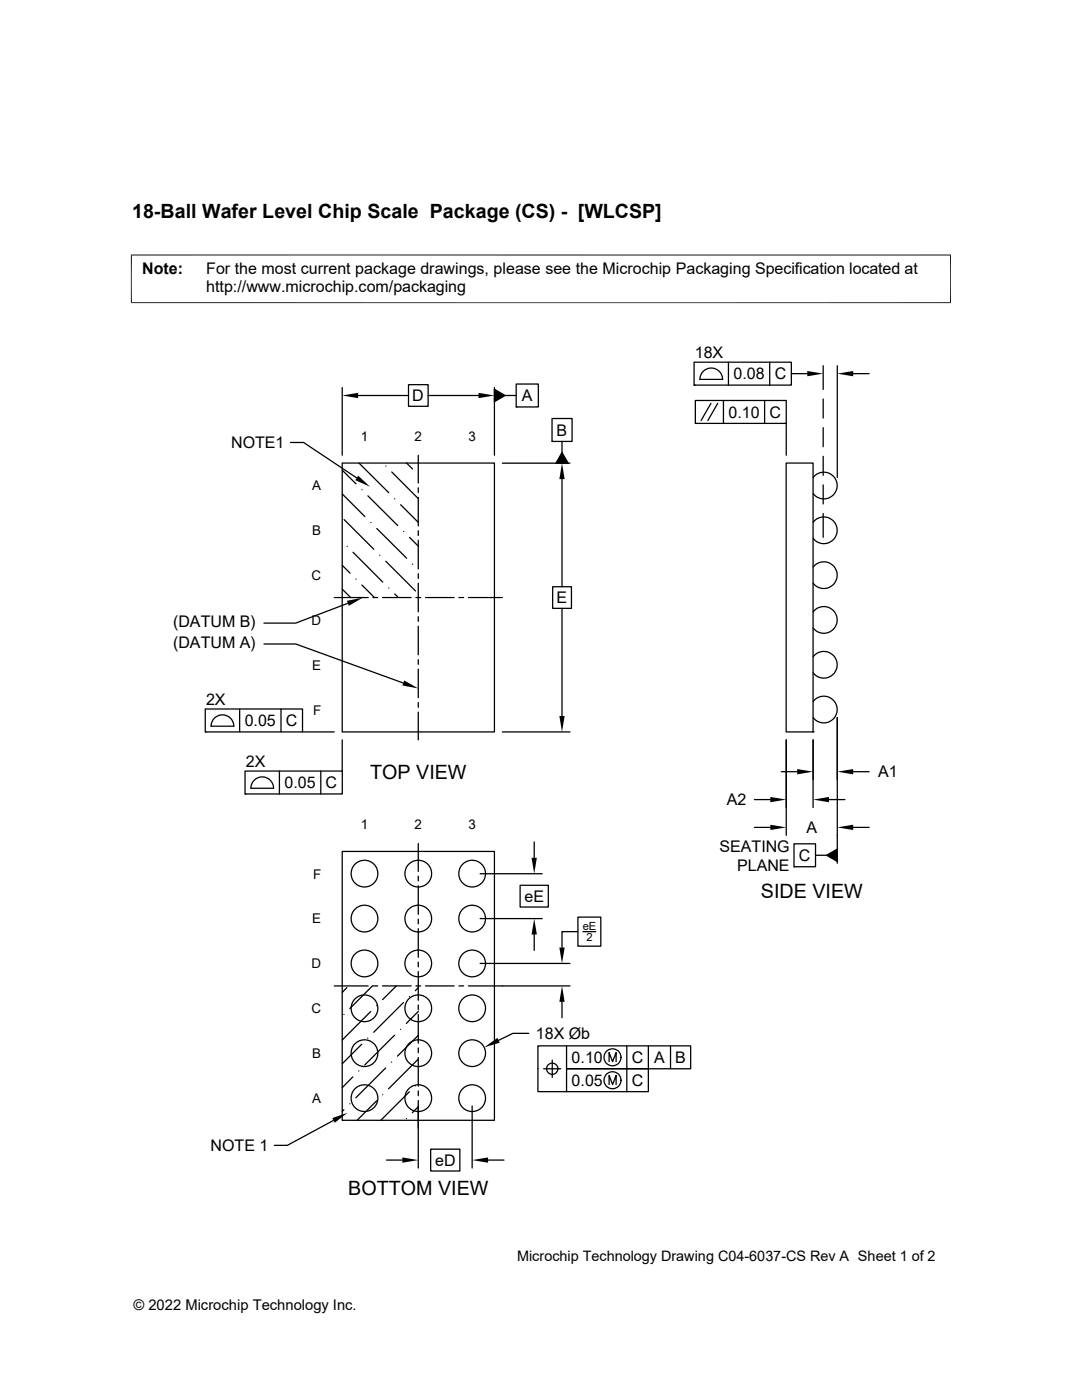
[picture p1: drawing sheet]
<svg xmlns="http://www.w3.org/2000/svg" width="216mm" height="279mm" viewBox="0 0 216 279" stroke-linecap="round" stroke-linejoin="round" font-family="sans-serif">
<g fill="none" stroke="#000" stroke-width=".25">
<path d="M68.3 77.3v13.5M71.5 78.9h10M81.5 76.8h3.9v4.3h-3.9zM85.4 78.9h10.1M98.7 77.7l2.1 1.2-2.1 1.3zM98.7 77.3v13.5M100.8 78.9h2.2M103 76.6h4.4v4.6h-4.4zM138.5 72.3h19.4v4.6h-19.4zM138.5 76.9h.1M138.7 79.9h18.2v4.6h-18.2zM139.6 75.7h4.6"/>
<path d="M139.7 75.7a2.26 2.26 0 0 1 2.2-2.3 2.26 2.26 0 0 1 2.3 2.3M144.4 79.9v4.6M145.4 72.3v4.6M152.6 79.9v4.6M153.6 72.3v4.6M157.9 74.6h3.2M164.3 73v4.7M164.3 79.6v3.8M167.1 73v22.3M170.2 74.6h3.2M58 88.3h2.6l10.6 7.1M68.3 92.4h30.4v53.7h-30.4z"/>
<path d="M68.3 98.6l4.5 4.5M68.3 93.9l2.7 2.7M71.6 92.4l6 5.9M72.2 97.7h.1M73.4 99l6 5.9M77 93h.1M78.2 94.2l5.3 5.3M78.8 99.5h.1M81.1 92.4l1.2 1.2M83.5 90.8v5.6M83.5 97.3v1M83.5 99.3v5.7"/>
<path d="M100.2 92.4h13.5M103 81.2h.1M110.2 83.5h4v4.6h-4zM110.2 88.1h.1M112.1 95.6v21.5M112.1 90.3l1.3 2.1h-2.5zM112.1 88.1v2.2M138.7 84.5h.1M141.9 80.5l-2 3.4M143.2 80.5l-2 3.4M156.9 92.4h5.3v53.7h-5.3zM156.9 84.5v6.3"/>
<path d="M162.2 95.3a2.67 2.67 0 0 1 4-.4 2.67 2.67 0 0 1 0 4 2.67 2.67 0 0 1-4-.4M164.3 85.3v3.9M164.3 91.1v3.8M164.3 96.8v3.8M66.7 119.3h6.8M68.3 112.8l1.5 1.6M68.3 117.6l1.7 1.6M68.7 103.7l5.9 5.9M69.3 109h.1M70.4 110.2l6 6M71 115.6h.1M72.2 116.8l2.5 2.4"/>
<path d="M74 104.3h.1M74.4 119.3h1M75.2 105.5l5.9 5.9M75.8 110.8h.1M76.3 119.3h5.7M77 112l5.9 5.9M77.6 117.3h.1M78.8 118.5l.7 .7M79.9 100.7l3.6 3.6M80.5 106.1h.1M81.7 107.3l1.8 1.7M82.3 112.6h.1"/>
<path d="M83 119.3h.9M83.5 105.9v1M83.5 107.8v5.7M83.5 114.5v.9M83.5 116.4v5.7M84.9 119.3h5.7M91.6 119.3h.9M93.5 119.3h6.7M110.3 117.1h3.7v4.3h-3.7zM162.2 113.2a2.67 2.67 0 0 1 4-.4 2.67 2.67 0 0 1 0 4 2.67 2.67 0 0 1-4-.4M162.2 104.2a2.67 2.67 0 0 1 4-.3 2.67 2.67 0 0 1 0 3.9 2.67 2.67 0 0 1-4-.4M164.3 102.5v4.7"/>
<path d="M52.7 128.5h6.3l21.5 7.8M69.4 120.4l-10.4 4h-6.3M83.5 123.1v.9M83.5 125v5.7M83.5 131.6v1M83.5 133.5v5.8M112.1 121.4v21.5M162.2 140a2.67 2.67 0 0 1 4-.4 2.67 2.67 0 0 1 0 4 2.67 2.67 0 0 1-4-.4M162.2 131.1a2.67 2.67 0 0 1 4-.4 2.67 2.67 0 0 1 0 3.9 2.67 2.67 0 0 1-4-.3M162.2 122.1a2.67 2.67 0 0 1 4-.4 2.67 2.67 0 0 1 0 4 2.67 2.67 0 0 1-4-.4M41 141.5h19.4v4.6h-19.4zM41 146.1h.1"/>
<path d="M46.7 144.9a2.26 2.26 0 0 0-2.3-2.2 2.26 2.26 0 0 0-2.3 2.2h4.6M47.8 141.5v4.6M48.9 153.9h19.4v4.6h-19.4zM48.9 158.5h.1M50 157.3h4.6M50.1 157.3a2.26 2.26 0 0 1 2.2-2.3 2.26 2.26 0 0 1 2.3 2.3M55.8 153.9v4.6M56.1 141.5v4.6M60.3 146.1h6.4M64 153.9v4.6M68.3 147.7v6.2M83.5 140.2v1"/>
<path d="M83.5 142.1v5.6M100.2 146.1h13.5M150.5 159.6h3.2M155.9 154h3.2M156.9 147.7v19M162.2 146.1h.1M162.2 147.7v13.5M165.4 159.6h3.2M167.1 143.2v29.1M170.2 154h3.2M68.3 169.9h30.4v53.7h-30.4zM83.5 168.3v5.6"/>
<path d="M83.5 174.9v.9M83.5 176.8v5.7M95.8 174.4h12.4M103.8 176.7h5.6v4.3h-5.6zM106.6 168v3.2M150.5 165.1h3.2M158.4 168.4h4.3v4.6h-4.3zM158.4 173h.1M162.7 170.7h2.3M165 170.7l2.1-1.2v2.4zM170.2 165.1h3.2M66.7 196.8h6.8"/>
<path d="M69.2 197.1l-.9 1M74.3 196.7l-4.5 4.6M74.4 196.8h1M76.3 196.8h5.7M79.1 196.7l-2.8 2.8M81.7 198.9h.1M83 196.8h.9M83.5 183.4v1M83.5 185.3v5.8M83.5 192v1M83.5 193.9v5.7M83.5 197.1l-.6 .6"/>
<path d="M84.9 196.8h5.7M91.6 196.8h.9M95.8 183.3h12.4M95.8 192.3h17.9M106.6 186.5v3.2M112.1 199.9v3.2M113.7 196.8h-20.2M115.3 185.9h-3.2v3.2M115.3 183h4.6v5.8h-4.6zM116.3 185.9h2.6M68.6 202.5h.1M70.4 214.9l-2.1 2.2"/>
<path d="M71.6 213.7h.1M72.2 208.4l-3.9 3.9M73.4 207.2h.1M74 201.9l-5.7 5.7M75.2 200.7h.1M75.2 219.7l-4 3.9M76.3 218.5h.1M76.9 213.1l-5.9 6M78.1 212h.1M78.7 206.6l-5.9 6M79.9 205.4h.1M80.5 200.1l-5.9 5.9"/>
<path d="M81.7 217.9l-5.7 5.7M82.9 216.7h.1M83.5 200.6v.9M83.5 202.5v5.7M83.5 209.1v1M83.5 211.1v5.7M83.5 217.7v1M83.5 219.6v13.5M83.5 211.4l-6 5.9M83.5 201.8l-2.4 2.4M83.5 206.6l-4.2 4.2M105.5 206.2h-3.2l-2.8 1.4"/>
<path d="M108.5 213.3h3.4M110.2 211.6v3.4M111.3 213.3a1.13 1.13 0 0 1-1.6 1 1.13 1.13 0 0 1-.3-1.9 1.13 1.13 0 0 1 1.9 .5v.4M113.1 208.7v4.6h16.3v4.6h-22.1v-9.2h30.5v4.6h-24.7v4.6M121.5 211.9v-1.8l.7 1.8 .7-1.8v1.8M121.5 216.5v-1.9l.7 1.9 .7-1.9v1.9M125.1 208.7v9.2M129.4 208.7v4.6M133.8 208.7v4.6M66.5 223.6l-9.2 5h-2.6M68.6 221.5l-.3 .3M69.8 220.3h.1"/>
<path d="M77.1 231.5h3.2M81.1 223.2h.1M83.5 220.9l-1.2 1.2M85.9 229.3h5.9v4.4h-5.9zM94.2 220.7v12.4M97.4 231.5h3.2"/>
<circle cx="72.7" cy="174.4" r="2.67"/>
<circle cx="83.5" cy="174.4" r="2.67"/>
<circle cx="94.2" cy="174.4" r="2.67"/>
<circle cx="72.7" cy="192.3" r="2.67"/>
<circle cx="72.7" cy="183.3" r="2.67"/>
<circle cx="83.5" cy="192.3" r="2.67"/>
<circle cx="83.5" cy="183.3" r="2.67"/>
<circle cx="94.2" cy="192.3" r="2.67"/>
<circle cx="94.2" cy="183.3" r="2.67"/>
<circle cx="72.7" cy="201.2" r="2.67"/>
<circle cx="72.7" cy="210.2" r="2.67"/>
<circle cx="72.7" cy="219.2" r="2.67"/>
<circle cx="83.5" cy="219.2" r="2.67"/>
<circle cx="83.5" cy="210.2" r="2.67"/>
<circle cx="83.5" cy="201.2" r="2.67"/>
<circle cx="94.2" cy="219.2" r="2.67"/>
<circle cx="94.2" cy="210.2" r="2.67"/>
<circle cx="94.2" cy="201.2" r="2.67"/>
<circle cx="122.2" cy="211" r="1.69"/>
<circle cx="122.2" cy="215.6" r="1.69"/>
</g>
<g fill="#000">
<path d="M68.3 78.9l3.2-.5v1.1zM95.5 78.4l3.2 .5-3.2 .6zM161.1 74l3.2 .6-3.2 .5zM167.1 74.6l3.1-.6v1.1zM71.5 94.9l2.3 2.2-2.9-1.3zM98.7 77.7l2.1 1.2-2.1 1.3zM112.1 92.4l.6 3.2h-1.1zM112.1 90.3l1.3 2.1h-2.5zM69.2 119.9l3.2-.6-2.8 1.6zM80.7 135.8l2.8 1.6-3.2-.6zM111.6 142.9h1.1l-.6 3.2zM153.7 159l3.2 .6-3.2 .5z"/>
<path d="M159.1 153.5l3.1 .5-3.1 .5zM162.2 159.6l3.2-.6v1.1zM167.1 154l3.1-.5v1zM106.1 171.2h1l-.5 3.2zM153.7 164.6l3.2 .5-3.2 .6zM165 170.7l2.1-1.2v2.4zM167.1 165.1l3.1-.5v1.1zM106.6 183.3l.5 3.2h-1zM112.1 196.8l.6 3.1h-1.1zM111.6 189.1h1.1l-.6 3.2zM96.6 209l2.7-1.9 .4 1zM66.3 223.1l3-1-2.5 2z"/>
<path d="M80.3 231l3.2 .5-3.2 .6zM94.2 231.5l3.2-.5v1.1z"/>
</g>
<path d="M26.1 50.9h163.7M26.2 50.8v9.7M189.7 50.8v9.7M26.1 60.4h163.7" fill="none" stroke="#000" stroke-width=".2"/>
<g font-size="3.9">
<text x="26.4" y="43.5">18-Ball Wafer Level Chip Scale Package (CS) - [WLCSP]</text>
<text x="73.9" y="155.4">TOP VIEW</text>
<text x="151.8" y="179.2">SIDE VIEW</text>
<text x="69.5" y="238.5">BOTTOM VIEW</text>
</g>
<g font-size="3.2">
<text x="28.4" y="54.7">Note:</text>
<text x="41.1" y="58.3">http://www.microchip.com/packaging</text>
<text x="41.1" y="54.7">For the most current package drawings, please see the Microchip Packaging Specification located at</text>
<text x="138.6" y="71.5">18X</text>
<text x="146.4" y="75.7">0.08</text>
<text x="154.6" y="75.7">C</text>
<text x="82.3" y="80.1">D</text>
<text x="104.1" y="80.1">A</text>
<text x="145.4" y="83.3">0.10</text>
<text x="153.6" y="83.4">C</text>
<text x="46.1" y="89.4">NOTE1</text>
<text x="111.1" y="87">B</text>
<text x="34.5" y="125.2">(DATUM B)</text>
<text x="111" y="120.4">E</text>
<text x="34.5" y="129.3">(DATUM A)</text>
<text x="41.1" y="140.7">2X</text>
<text x="48.8" y="144.9">0.05</text>
<text x="57" y="144.9">C</text>
<text x="49" y="153.1">2X</text>
<text x="175.2" y="155.2">A1</text>
<text x="56.8" y="157.3">0.05</text>
<text x="65" y="157.3">C</text>
<text x="145" y="160.7">A2</text>
<text x="160.9" y="166.3">A</text>
<text x="143.6" y="170">SEATING</text>
<text x="147.1" y="173.8">PLANE</text>
<text x="159.4" y="171.8">C</text>
<text x="104.7" y="180">eE</text>
<text x="106.9" y="207.3">18X Øb</text>
<text x="114.1" y="212.2">0.10</text>
<text x="126" y="212.2">C</text>
<text x="130.5" y="212.2">A</text>
<text x="134.7" y="212.2">B</text>
<text x="114.1" y="216.7">0.05</text>
<text x="126" y="216.7">C</text>
<text x="42" y="229.7">NOTE 1</text>
<text x="86.8" y="232.6">eD</text>
</g>
<g font-size="2.9">
<text x="103.2" y="251.7">Microchip Technology Drawing C04-6037-CS Rev A Sheet 1 of 2</text>
<text x="26.6" y="261.3">© 2022 Microchip Technology Inc.</text>
</g>
<g font-size="2.7">
<text x="72" y="88">1</text>
<text x="82.7" y="88">2</text>
<text x="93.5" y="88">3</text>
<text x="62.3" y="97.8">A</text>
<text x="62.3" y="106.8">B</text>
<text x="62.2" y="115.7">C</text>
<text x="62.2" y="124.7">D</text>
<text x="62.3" y="133.6">E</text>
<text x="62.5" y="142.6">F</text>
<text x="72" y="165.5">1</text>
<text x="82.7" y="165.5">2</text>
<text x="93.5" y="165.5">3</text>
<text x="62.5" y="175.3">F</text>
<text x="62.3" y="184.3">E</text>
<text x="62.2" y="193.2">D</text>
<text x="62.2" y="202.2">C</text>
<text x="62.3" y="211.1">B</text>
<text x="62.3" y="220.1">A</text>
</g>
<g font-size="2.2">
<text x="116.3" y="185.7">eE</text>
<text x="117" y="187.8">2</text>
</g>
</svg>
